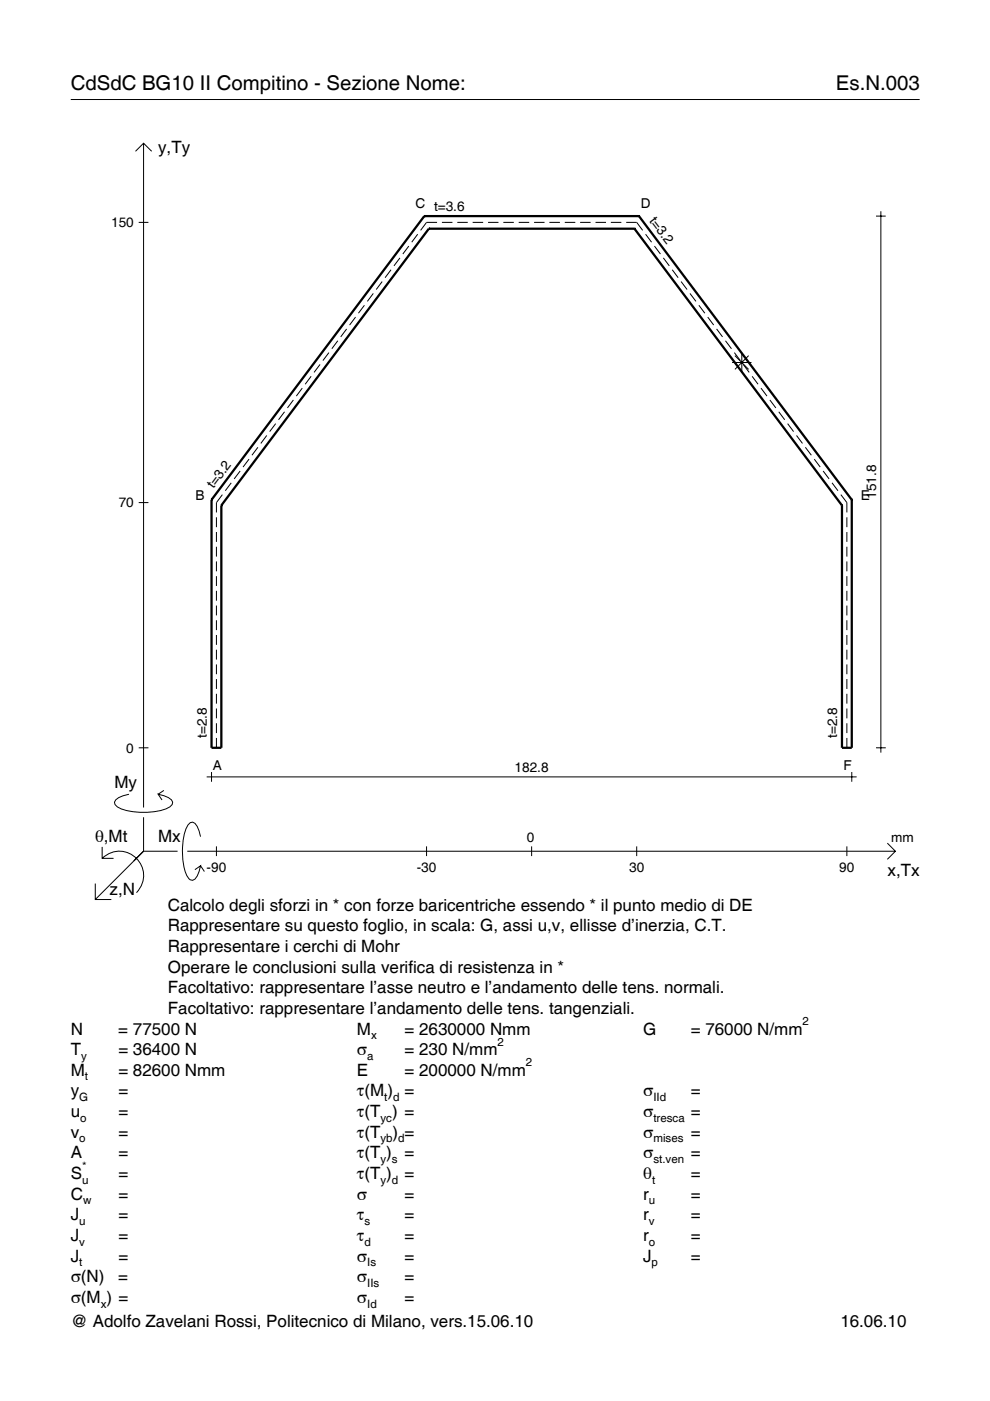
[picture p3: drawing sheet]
<svg xmlns="http://www.w3.org/2000/svg" width="210mm" height="297mm" viewBox="0 0 210 297" stroke-linecap="round" stroke-linejoin="round" font-family="sans-serif">
<g fill="none" stroke="#000" stroke-width=".21">
<path d="M15 21.1h180M28.7 32.1l1.7-1.7 1.8 1.7M30.4 30.4v140.8M29.4 47.1h2.1M81 59.7l-1.2 1.7M82.9 57.2l-1.3 1.7M84.8 54.7l-1.3 1.7M86.7 52.2l-1.3 1.7M88.6 49.7l-1.3 1.6M92.7 47.1h-2.3l-1.2 1.7M93.7 47.1h2.2M97 47.1h2.2"/>
<path d="M100.2 47.1h2.2M103.5 47.1h2.2M106.7 47.1h2.2M110 47.1h2.2M113.2 47.1h2.3M116.5 47.1h2.2M119.7 47.1h2.3M123 47.1h2.2M126.3 47.1h2.2M129.5 47.1h2.2M132.8 47.1h2.2l1.3 1.7M136.9 49.7l1.2 1.6"/>
<path d="M138.8 52.2l1.2 1.7M140.6 54.7l1.3 1.7M142.5 57.2l1.3 1.7M144.4 59.7l1.3 1.7M185.7 45.8h2.1M186.8 44.8v114.8M66 79.8l-1.3 1.7M67.9 77.3l-1.3 1.7M69.7 74.8l-1.2 1.6M71.6 72.2l-1.2 1.7M73.5 69.7l-1.3 1.7M75.4 67.2l-1.3 1.7"/>
<path d="M77.3 64.7l-1.3 1.7M79.1 62.2l-1.2 1.7M146.3 62.2l1.3 1.7M148.2 64.7l1.2 1.7M150.1 67.2l1.2 1.7M151.9 69.7l1.3 1.7M153.8 72.2l1.3 1.7M155.2 76.9h4.1M155.7 74.8l1.3 1.6M155.8 75.4l2.9 2.9M157.3 74.8v4.1M157.6 77.3l1.2 1.7"/>
<path d="M158.7 75.4l-2.9 2.9M159.5 79.8l1.2 1.7M50.9 99.9l-1.3 1.6M52.8 97.3l-1.3 1.7M54.7 94.8l-1.3 1.7M56.6 92.3l-1.3 1.7M58.4 89.8l-1.2 1.7M60.3 87.3l-1.2 1.7M62.2 84.8l-1.3 1.7M64.1 82.3l-1.3 1.7M161.3 82.3l1.3 1.7M163.2 84.8l1.3 1.7"/>
<path d="M165.1 87.3l1.3 1.7M167 89.8l1.3 1.7M168.9 92.3l1.2 1.7M170.8 94.8l1.2 1.7M172.6 97.3l1.3 1.7M174.5 99.9l1.3 1.6M29.4 106.6h2.1M45.9 109.7v2.1M45.9 112.8v2.1M45.9 115.9v2.1M45.9 119v2.1M47.1 104.9l-1.2 1.7v2"/>
<path d="M49 102.4l-1.2 1.6M176.4 102.4l1.3 1.6M178.3 104.9l1.3 1.7v2M179.6 109.7v2.1M179.6 112.8v2.1M179.6 115.9v2.1M179.6 119v2.1M45.9 122.2v2M45.9 125.3v2.1M45.9 128.4v2.1M45.9 131.5v2.1M45.9 134.6v2.1"/>
<path d="M45.9 137.7v2.1M179.6 122.2v2M179.6 125.3v2.1M179.6 128.4v2.1M179.6 131.5v2.1M179.6 134.6v2.1M179.6 137.7v2.1M29.4 158.5h2.1M45.9 140.9v2M45.9 144v2.1M45.9 147.1v2.1M45.9 150.2v2.1"/>
<path d="M45.9 153.3v2.1M45.9 156.5v2M179.6 140.9v2M179.6 144v2.1M179.6 147.1v2.1M179.6 150.2v2.1M179.6 153.3v2.1M179.6 156.5v2M185.7 158.5h2.1M21.7 179.6v2.4h2.4M27.3 168.4a3.6 3.6 0 0 0-3 1.7l.1 .5a5.6 5.6 0 0 0 3.8 1.5 13.4 13.4 0 0 0 7.8-1l.5-.5 .1-.5a3.6 3.6 0 0 0-3.1-1.7l.8 1.2M30.4 173.3v7.2"/>
<path d="M34.7 167.6l-1.2 .8M42.5 177.4a3.6 3.6 0 0 0-1.7-3.1l-.5 .1a5.7 5.7 0 0 0-1.5 3.8 13.9 13.9 0 0 0 1.1 7.9l.4 .4 .5 .1a3.6 3.6 0 0 0 1.7-3l-1.2 .8M43.8 164.7h137.8M44.8 163.7v2M45.9 179.4v2.1M90.4 179.4v2.1M112.7 179.4v2.1M135 179.4v2.1M179.6 179.4v2.1M180.6 163.7v2M188.1 178.8l1.7 1.7-1.7 1.7M20.2 187.3v3.4h3.4"/>
<path d="M21.7 182a5.1 5.1 0 0 1 7.2 0 5.1 5.1 0 0 1 0 7.3M30.4 180.5l-10.2 10.2M30.4 180.5h7.2M39.7 180.5h150.1M42.5 183.6l.8 1.2"/>
</g>
<g fill="none" stroke="#000" stroke-width=".48">
<path d="M90 45.8h.1M90 45.8l-45.2 60.2M90 45.8h45.5M90.9 48.5h.1M90.9 48.5l-44 58.7M90.9 48.5h43.6M134.5 48.5h.1M134.5 48.5l44 58.7M135.5 45.8h.1M135.5 45.8l45.1 60.2M44.8 106h.1M44.8 106v52.5h2.1v-51.3"/>
<path d="M46.9 107.2h.1M178.5 107.2h.1M180.6 106h.1M180.6 106v52.5h-2.1v-51.3"/>
</g>
<g font-size="4.3">
<text x="15" y="19">CdSdC BG10 II Compitino - Sezione Nome:</text>
<text x="177.2" y="19">Es.N.003</text>
</g>
<g font-size="3.6">
<text x="33.5" y="32.4">y,Ty</text>
<text x="24.3" y="167.1">My</text>
<text x="20.1" y="178.4">θ,Mt</text>
<text x="33.5" y="178.4">Mx</text>
<text x="188.2" y="185.6">x,Tx</text>
<text x="23.2" y="189.7">z,N</text>
<text x="35.6" y="193.1">Calcolo degli sforzi in * con forze baricentriche essendo * il punto medio di DE</text>
<text x="35.6" y="197.5">Rappresentare su questo foglio, in scala: G, assi u,v, ellisse d’inerzia, C.T.</text>
<text x="35.6" y="201.8">Rappresentare i cerchi di Mohr</text>
<text x="35.6" y="206.2">Operare le conclusioni sulla verifica di resistenza in *</text>
<text x="35.6" y="210.6">Facoltativo: rappresentare l’asse neutro e l’andamento delle tens. normali.</text>
<text x="35.6" y="215">Facoltativo: rappresentare l’andamento delle tens. tangenziali.</text>
<text x="15" y="219.3">N</text>
<text x="25.1" y="219.3">= 77500 N</text>
<text x="75.7" y="219.3">M</text>
<text x="85.8" y="219.3">= 2630000 Nmm</text>
<text x="136.4" y="219.3">G</text>
<text x="146.5" y="219.3">= 76000 N/mm</text>
<text x="15" y="223.7">T</text>
<text x="25.1" y="223.7">= 36400 N</text>
<text x="75.7" y="223.7">σ</text>
<text x="85.8" y="223.7">= 230 N/mm</text>
<text x="15" y="228.1">M</text>
<text x="15" y="232.5">y</text>
<text x="25.1" y="228.1">= 82600 Nmm</text>
<text x="25.1" y="232.5">=</text>
<text x="75.7" y="228.1">E</text>
<text x="75.7" y="232.5">τ(M ) =</text>
<text x="85.8" y="228.1">= 200000 N/mm</text>
<text x="136.4" y="232.5">σ</text>
<text x="146.5" y="232.5">=</text>
<text x="15" y="236.8">u</text>
<text x="25.1" y="236.8">=</text>
<text x="75.7" y="236.8">τ(T ) =</text>
<text x="136.4" y="236.8">σ</text>
<text x="146.5" y="236.8">=</text>
<text x="15" y="241.2">v</text>
<text x="15" y="245.6">A</text>
<text x="25.1" y="241.2">=</text>
<text x="25.1" y="245.6">=</text>
<text x="75.7" y="245.6">τ(T )</text>
<text x="75.7" y="241.2">τ(T</text>
<text x="83.3" y="241.2">) =</text>
<text x="85.8" y="245.6">=</text>
<text x="136.4" y="241.2">σ</text>
<text x="136.4" y="245.6">σ</text>
<text x="146.5" y="241.2">=</text>
<text x="146.5" y="245.6">=</text>
<text x="15" y="250">S</text>
<text x="25.1" y="250">=</text>
<text x="75.7" y="250">τ(T )</text>
<text x="85.8" y="250">=</text>
<text x="136.4" y="250">θ</text>
<text x="146.5" y="250">=</text>
<text x="15" y="254.3">C</text>
<text x="25.1" y="254.3">=</text>
<text x="75.7" y="254.3">σ</text>
<text x="85.8" y="254.3">=</text>
<text x="136.4" y="254.3">r</text>
<text x="146.5" y="254.3">=</text>
<text x="15" y="258.7">J</text>
<text x="15" y="263.1">J</text>
<text x="25.1" y="258.7">=</text>
<text x="25.1" y="263.1">=</text>
<text x="75.7" y="258.7">τ</text>
<text x="75.7" y="263.1">τ</text>
<text x="85.8" y="258.7">=</text>
<text x="85.8" y="263.1">=</text>
<text x="136.4" y="258.7">r</text>
<text x="136.4" y="263.1">r</text>
<text x="146.5" y="258.7">=</text>
<text x="146.5" y="263.1">=</text>
<text x="15" y="267.5">J</text>
<text x="25.1" y="267.5">=</text>
<text x="75.7" y="267.5">σ</text>
<text x="85.8" y="267.5">=</text>
<text x="136.4" y="267.5">J</text>
<text x="146.5" y="267.5">=</text>
<text x="15" y="271.8">σ(N)</text>
<text x="25.1" y="271.8">=</text>
<text x="75.7" y="271.8">σ</text>
<text x="85.8" y="271.8">=</text>
<text x="15" y="276.2">σ(M ) =</text>
<text x="15" y="281.4">@ Adolfo Zavelani Rossi, Politecnico di Milano, vers.15.06.10</text>
<text x="75.7" y="276.2">σ</text>
<text x="85.8" y="276.2">=</text>
<text x="178.2" y="281.4">16.06.10</text>
</g>
<g font-size="2.9">
<text x="88.1" y="44.2">C t=3.6</text>
<text x="135.9" y="44.2">D</text>
<text x="137.5" y="46.8" transform="rotate(53 137.5 46.8)">t=3.2</text>
<text x="23.6" y="48.1">150</text>
<text x="25.2" y="107.6">70</text>
<text x="41.4" y="105.9">B</text>
<text x="45.3" y="103.7" transform="rotate(-53 45.3 103.7)">t=3.2</text>
<text x="182.5" y="105.9">E</text>
<text x="185.7" y="105.8" transform="rotate(-90 185.7 105.8)">151.8</text>
<text x="26.8" y="159.5">0</text>
<text x="43.8" y="156.5" transform="rotate(-90 43.8 156.5)">t=2.8</text>
<text x="177.5" y="156.5" transform="rotate(-90 177.5 156.5)">t=2.8</text>
<text x="45.1" y="163.2">A</text>
<text x="109.1" y="163.7">182.8</text>
<text x="178.8" y="163.2">F</text>
<text x="111.7" y="178.4">0</text>
<text x="189" y="178.4">mm</text>
<text x="43.8" y="184.9">-90</text>
<text x="88.4" y="184.9">-30</text>
<text x="133.4" y="184.9">30</text>
<text x="178" y="184.9">90</text>
</g>
<g font-size="2.4">
<text x="78.7" y="220.3">x</text>
<text x="105.5" y="221.7">2</text>
<text x="170.2" y="217.3">2</text>
<text x="17.2" y="224.7">y</text>
<text x="77.9" y="224.7">a</text>
<text x="111.5" y="226.1">2</text>
<text x="16.8" y="233.5">G</text>
<text x="18" y="229.1">t</text>
<text x="81.5" y="233.5">t d</text>
<text x="138.5" y="233.5">IId</text>
<text x="17" y="237.8">o</text>
<text x="80.7" y="237.8">yc</text>
<text x="138.5" y="237.8">tresca</text>
<text x="16.8" y="242.2">o</text>
<text x="80.7" y="242.2">yb d</text>
<text x="138.5" y="242.2">mises</text>
<text x="17.4" y="251">u</text>
<text x="17.4" y="248">*</text>
<text x="80.7" y="246.6">y s</text>
<text x="80.7" y="251">y d</text>
<text x="138.2" y="251">t</text>
<text x="138.5" y="246.6">st.ven</text>
<text x="17.6" y="255.3">w</text>
<text x="137.6" y="255.3">u</text>
<text x="16.8" y="259.7">u</text>
<text x="77.3" y="259.7">s</text>
<text x="137.6" y="259.7">v</text>
<text x="16.8" y="264.1">v</text>
<text x="16.8" y="268.5">t</text>
<text x="77.3" y="264.1">d</text>
<text x="77.9" y="268.5">Is</text>
<text x="137.6" y="264.1">o</text>
<text x="138.2" y="268.5">p</text>
<text x="77.9" y="272.8">IIs</text>
<text x="21.4" y="277.2">x</text>
<text x="77.9" y="277.2">Id</text>
</g>
</svg>
